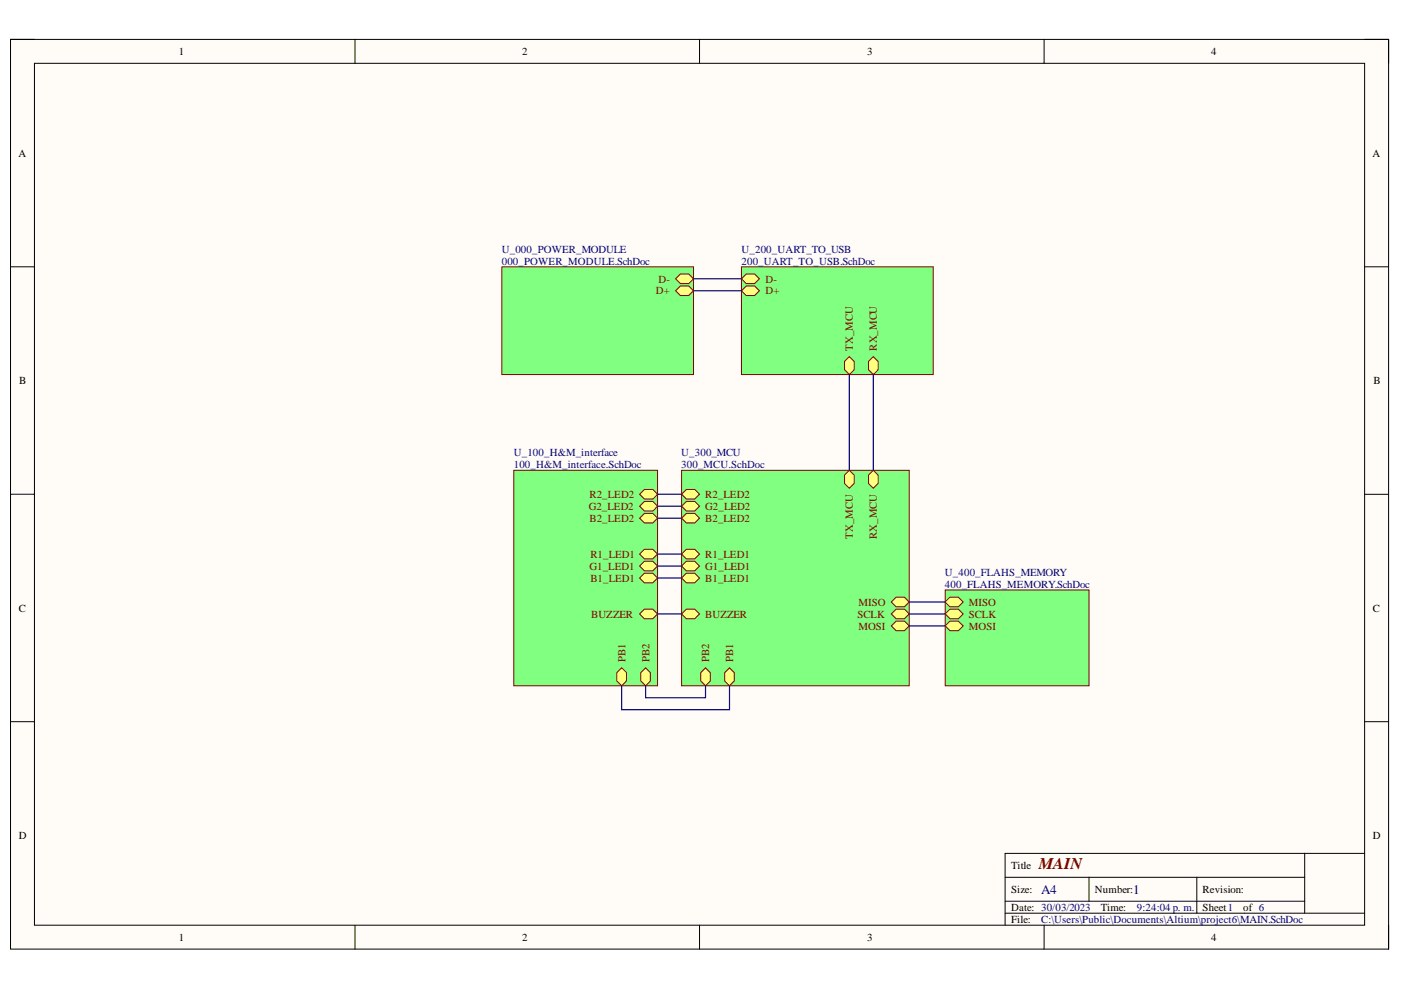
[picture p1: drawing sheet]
<svg xmlns="http://www.w3.org/2000/svg" width="297mm" height="210mm" viewBox="0 0 297 210" stroke-linecap="round" stroke-linejoin="round" font-family="sans-serif">
<path d="M2.2 8.4h292.2v192.8h-292.2z" fill-rule="evenodd" fill="#fffcf8"/>
<path d="M2.2 8.4h292.2v192.8h-292.2z" fill="none" stroke="#000" stroke-width=".21"/>
<path d="M7.3 13.4h282v182.8h-282z" fill-rule="evenodd" fill="#fffcf8"/>
<g fill="none" stroke="#000" stroke-width=".21">
<path d="M2.2 8.3h5.1M7.3 13.4h282v182.8h-282zM75.3 8.3v5.1M148.3 8.3v5.1M221.4 8.4v5M289.3 8.4h5.1v5M2.2 56.6h5.1M289.3 56.6h5.1M2.2 104.8h5.1M289.3 104.8h5.1M2.2 153h5.1M289.3 153h5.1"/>
<path d="M75.3 196.2v5M148.3 196.2v5M213.1 186h63.5M213.1 193.6h76.2M213.1 191.1h63.5M221.4 196.2v5M230.9 186v5.1M253.8 186v7.6M276.6 180.9v12.7M289.3 180.9h-76.2v15.3M294.4 196.2v5"/>
</g>
<path d="M106.4 56.6h40.6v22.8h-40.6z" fill-rule="evenodd" fill="#80ff80"/>
<path d="M106.4 56.6h40.6v22.8h-40.6z" fill="none" stroke="#800000" stroke-width=".21"/>
<path d="M143.2 59.1l1.1-1h1.7l1 1-1 1h-1.7z" fill-rule="evenodd" fill="#ffff80"/>
<path d="M143.2 59.1l1.1-1h1.7l1 1-1 1h-1.7z" fill="none" stroke="#800000" stroke-width=".21"/>
<path d="M143.2 61.6l1.1-1h1.7l1 1-1 1.1h-1.7z" fill-rule="evenodd" fill="#ffff80"/>
<path d="M143.2 61.6l1.1-1h1.7l1 1-1 1.1h-1.7z" fill="none" stroke="#800000" stroke-width=".21"/>
<path d="M157.2 56.6h40.7v22.8h-40.7z" fill-rule="evenodd" fill="#80ff80"/>
<path d="M157.2 56.6h40.7v22.8h-40.7z" fill="none" stroke="#800000" stroke-width=".21"/>
<path d="M157.2 59.1l1-1h1.8l1 1-1 1h-1.8z" fill-rule="evenodd" fill="#ffff80"/>
<path d="M157.2 59.1l1-1h1.8l1 1-1 1h-1.8z" fill="none" stroke="#800000" stroke-width=".21"/>
<path d="M157.2 61.6l1-1h1.8l1 1-1 1.1h-1.8z" fill-rule="evenodd" fill="#ffff80"/>
<path d="M157.2 61.6l1-1h1.8l1 1-1 1.1h-1.8z" fill="none" stroke="#800000" stroke-width=".21"/>
<path d="M179.1 76.6l1-1 1 1v1.8l-1 1-1-1z" fill-rule="evenodd" fill="#ffff80"/>
<path d="M179.1 76.6l1-1 1 1v1.8l-1 1-1-1z" fill="none" stroke="#800000" stroke-width=".21"/>
<path d="M184.1 76.6l1.1-1 1 1v1.8l-1 1-1.1-1z" fill-rule="evenodd" fill="#ffff80"/>
<path d="M184.1 76.6l1.1-1 1 1v1.8l-1 1-1.1-1z" fill="none" stroke="#800000" stroke-width=".21"/>
<path d="M108.9 99.7h30.5v45.7h-30.5z" fill-rule="evenodd" fill="#80ff80"/>
<path d="M108.9 99.7h30.5v45.7h-30.5z" fill="none" stroke="#800000" stroke-width=".21"/>
<path d="M130.8 142.6l1-1 1 1v1.8l-1 1-1-1z" fill-rule="evenodd" fill="#ffff80"/>
<path d="M130.8 142.6l1-1 1 1v1.8l-1 1-1-1z" fill="none" stroke="#800000" stroke-width=".21"/>
<path d="M135.9 142.6l1-1 1 1v1.8l-1 1-1-1z" fill-rule="evenodd" fill="#ffff80"/>
<path d="M135.9 142.6l1-1 1 1v1.8l-1 1-1-1z" fill="none" stroke="#800000" stroke-width=".21"/>
<path d="M135.6 109.9l1-1h1.8l1 1-1 1h-1.8z" fill-rule="evenodd" fill="#ffff80"/>
<path d="M135.6 109.9l1-1h1.8l1 1-1 1h-1.8z" fill="none" stroke="#800000" stroke-width=".21"/>
<path d="M135.6 107.3l1-1h1.8l1 1-1 1h-1.8z" fill-rule="evenodd" fill="#ffff80"/>
<path d="M135.6 107.3l1-1h1.8l1 1-1 1h-1.8z" fill="none" stroke="#800000" stroke-width=".21"/>
<path d="M135.6 104.8l1-1h1.8l1 1-1 1h-1.8z" fill-rule="evenodd" fill="#ffff80"/>
<path d="M135.6 104.8l1-1h1.8l1 1-1 1h-1.8z" fill="none" stroke="#800000" stroke-width=".21"/>
<path d="M135.6 120l1-1h1.8l1 1-1 1h-1.8z" fill-rule="evenodd" fill="#ffff80"/>
<path d="M135.6 120l1-1h1.8l1 1-1 1h-1.8z" fill="none" stroke="#800000" stroke-width=".21"/>
<path d="M135.6 122.6l1-1.1h1.8l1 1.1-1 1h-1.8z" fill-rule="evenodd" fill="#ffff80"/>
<path d="M135.6 122.6l1-1.1h1.8l1 1.1-1 1h-1.8z" fill="none" stroke="#800000" stroke-width=".21"/>
<path d="M135.6 117.5l1-1h1.8l1 1-1 1h-1.8z" fill-rule="evenodd" fill="#ffff80"/>
<path d="M135.6 117.5l1-1h1.8l1 1-1 1h-1.8z" fill="none" stroke="#800000" stroke-width=".21"/>
<path d="M135.6 130.2l1-1h1.8l1 1-1 1h-1.8z" fill-rule="evenodd" fill="#ffff80"/>
<path d="M135.6 130.2l1-1h1.8l1 1-1 1h-1.8z" fill="none" stroke="#800000" stroke-width=".21"/>
<path d="M200.4 125.1h30.5v20.3h-30.5z" fill-rule="evenodd" fill="#80ff80"/>
<path d="M200.4 125.1h30.5v20.3h-30.5z" fill="none" stroke="#800000" stroke-width=".21"/>
<path d="M201.4 126.6h1.8l1 1-1 1.1h-1.8l-1-1.1z" fill-rule="evenodd" fill="#ffff80"/>
<path d="M201.4 126.6h1.8l1 1-1 1.1h-1.8l-1-1.1z" fill="none" stroke="#800000" stroke-width=".21"/>
<path d="M200.4 130.2l1-1h1.8l1 1-1 1h-1.8z" fill-rule="evenodd" fill="#ffff80"/>
<path d="M200.4 130.2l1-1h1.8l1 1-1 1h-1.8z" fill="none" stroke="#800000" stroke-width=".21"/>
<path d="M200.4 132.7l1-1h1.8l1 1-1 1h-1.8z" fill-rule="evenodd" fill="#ffff80"/>
<path d="M200.4 132.7l1-1h1.8l1 1-1 1h-1.8z" fill="none" stroke="#800000" stroke-width=".21"/>
<path d="M144.5 99.7h48.3v45.7h-48.3z" fill-rule="evenodd" fill="#80ff80"/>
<path d="M144.5 99.7h48.3v45.7h-48.3z" fill="none" stroke="#800000" stroke-width=".21"/>
<path d="M189 130.2l1-1h1.8l1 1-1 1h-1.8z" fill-rule="evenodd" fill="#ffff80"/>
<path d="M189 130.2l1-1h1.8l1 1-1 1h-1.8z" fill="none" stroke="#800000" stroke-width=".21"/>
<path d="M190 126.6h1.8l1 1-1 1.1h-1.8l-1-1.1z" fill-rule="evenodd" fill="#ffff80"/>
<path d="M190 126.6h1.8l1 1-1 1.1h-1.8l-1-1.1z" fill="none" stroke="#800000" stroke-width=".21"/>
<path d="M189 132.7l1-1h1.8l1 1-1 1h-1.8z" fill-rule="evenodd" fill="#ffff80"/>
<path d="M189 132.7l1-1h1.8l1 1-1 1h-1.8z" fill="none" stroke="#800000" stroke-width=".21"/>
<path d="M153.6 142.6l1.1-1 1 1v1.8l-1 1-1.1-1z" fill-rule="evenodd" fill="#ffff80"/>
<path d="M153.6 142.6l1.1-1 1 1v1.8l-1 1-1.1-1z" fill="none" stroke="#800000" stroke-width=".21"/>
<path d="M144.5 109.9l1-1h1.8l1 1-1 1h-1.8z" fill-rule="evenodd" fill="#ffff80"/>
<path d="M144.5 109.9l1-1h1.8l1 1-1 1h-1.8z" fill="none" stroke="#800000" stroke-width=".21"/>
<path d="M179.1 100.7l1-1 1 1v1.8l-1 1-1-1z" fill-rule="evenodd" fill="#ffff80"/>
<path d="M179.1 100.7l1-1 1 1v1.8l-1 1-1-1z" fill="none" stroke="#800000" stroke-width=".21"/>
<path d="M184.1 100.7l1.1-1 1 1v1.8l-1 1-1.1-1z" fill-rule="evenodd" fill="#ffff80"/>
<path d="M184.1 100.7l1.1-1 1 1v1.8l-1 1-1.1-1z" fill="none" stroke="#800000" stroke-width=".21"/>
<path d="M144.5 117.5l1-1h1.8l1 1-1 1h-1.8z" fill-rule="evenodd" fill="#ffff80"/>
<path d="M144.5 117.5l1-1h1.8l1 1-1 1h-1.8z" fill="none" stroke="#800000" stroke-width=".21"/>
<path d="M144.5 107.3l1-1h1.8l1 1-1 1h-1.8z" fill-rule="evenodd" fill="#ffff80"/>
<path d="M144.5 107.3l1-1h1.8l1 1-1 1h-1.8z" fill="none" stroke="#800000" stroke-width=".21"/>
<path d="M145.5 103.8h1.8l1 1-1 1h-1.8l-1-1z" fill-rule="evenodd" fill="#ffff80"/>
<path d="M145.5 103.8h1.8l1 1-1 1h-1.8l-1-1z" fill="none" stroke="#800000" stroke-width=".21"/>
<path d="M145.5 119h1.8l1 1-1 1h-1.8l-1-1z" fill-rule="evenodd" fill="#ffff80"/>
<path d="M145.5 119h1.8l1 1-1 1h-1.8l-1-1z" fill="none" stroke="#800000" stroke-width=".21"/>
<path d="M144.5 122.6l1-1.1h1.8l1 1.1-1 1h-1.8z" fill-rule="evenodd" fill="#ffff80"/>
<path d="M144.5 122.6l1-1.1h1.8l1 1.1-1 1h-1.8z" fill="none" stroke="#800000" stroke-width=".21"/>
<path d="M148.6 142.6l1-1 1 1v1.8l-1 1-1-1z" fill-rule="evenodd" fill="#ffff80"/>
<path d="M148.6 142.6l1-1 1 1v1.8l-1 1-1-1z" fill="none" stroke="#800000" stroke-width=".21"/>
<path d="M144.5 130.2l1-1h1.8l1 1-1 1h-1.8z" fill-rule="evenodd" fill="#ffff80"/>
<path d="M144.5 130.2l1-1h1.8l1 1-1 1h-1.8z" fill="none" stroke="#800000" stroke-width=".21"/>
<g fill="none" stroke="#000080" stroke-width=".25">
<path d="M147 59.1h10.2M147 61.6h10.2M180.1 79.4v20.3M185.2 79.4v20.3M139.4 104.8h5.1M139.4 107.3h5.1M139.4 109.9h5.1M139.4 117.5h5.1M139.4 120h5.1M139.4 122.6h5.1M139.4 130.2h5.1M192.8 130.2h7.6"/>
<path d="M192.8 127.6h7.6M192.8 132.7h7.6M131.8 145.4v5.1h22.9v-5.1M136.9 145.4v2.5h12.7v-2.5"/>
</g>
<text font-size="3.5" fill="#800000" x="220.2" y="184.3">MAIN</text>
<g font-size="2.8" fill="#000080">
<text x="220.7" y="189.5">A4</text>
<text x="240.3" y="189.5">1</text>
</g>
<g font-size="2.3">
<text x="37.9" y="11.7">1</text>
<text x="110.7" y="11.7">2</text>
<text x="183.9" y="11.7">3</text>
<text x="256.8" y="11.7">4</text>
<text x="3.9" y="33.3">A</text>
<text x="291" y="33.3">A</text>
<text x="4.1" y="81.4">B</text>
<text x="291.2" y="81.4">B</text>
<text x="4" y="129.7">C</text>
<text x="291.1" y="129.7">C</text>
<text x="4" y="177.9">D</text>
<text x="291.1" y="177.9">D</text>
<text x="214.4" y="184.3">Title</text>
<text x="214.4" y="189.3">Size:</text>
<text x="232.1" y="189.3">Number:</text>
<text x="255" y="189.3">Revision:</text>
<text x="214.4" y="193.1">Date: 30/03/2023</text>
<text x="214.4" y="195.7">File:</text>
<text x="233.4" y="193.1">Time:</text>
<text x="255" y="193.1">Sheet1</text>
<text x="263.6" y="193.1">of 6</text>
<text x="37.9" y="199.5">1</text>
<text x="110.7" y="199.5">2</text>
<text x="183.9" y="199.5">3</text>
<text x="256.8" y="199.5">4</text>
</g>
<g font-size="2.3" fill="#000080">
<text x="106.4" y="53.6">U_000_POWER_MODULE</text>
<text x="157.2" y="53.6">U_200_UART_TO_USB</text>
<text x="106.4" y="56.1">000_POWER_MODULE.SchDoc</text>
<text x="157.2" y="56.1">200_UART_TO_USB.SchDoc</text>
<text x="108.9" y="96.7">U_100_H&amp;M_interface</text>
<text x="108.9" y="99.3">100_H&amp;M_interface.SchDoc</text>
<text x="144.4" y="96.7">U_300_MCU</text>
<text x="144.4" y="99.3">300_MCU.SchDoc</text>
<text x="200.3" y="122.1">U_400_FLAHS_MEMORY</text>
<text x="200.3" y="124.6">400_FLAHS_MEMORY.SchDoc</text>
<text x="220.7" y="195.7">C:\Users\Public\Documents\Altium\project6\MAIN.SchDoc</text>
<text x="241" y="193.1">9:24:04 p. m.</text>
</g>
<g font-size="2.3" fill="#800000">
<text x="139.6" y="59.9">D-</text>
<text x="162.3" y="59.9">D-</text>
<text x="139" y="62.4">D+</text>
<text x="162.3" y="62.4">D+</text>
<text x="180.8" y="74.3" transform="rotate(-90 180.8 74.3)">TX_MCU</text>
<text x="185.9" y="74.3" transform="rotate(-90 185.9 74.3)">RX_MCU</text>
<text x="125" y="105.6">R2_LED2</text>
<text x="149.5" y="105.6">R2_LED2</text>
<text x="124.8" y="108.1">G2_LED2</text>
<text x="125" y="110.7">B2_LED2</text>
<text x="149.5" y="110.7">B2_LED2</text>
<text x="149.5" y="108.1">G2_LED2</text>
<text x="125.2" y="118.3">R1_LED1</text>
<text x="149.5" y="118.3">R1_LED1</text>
<text x="180.8" y="114.2" transform="rotate(-90 180.8 114.2)">TX_MCU</text>
<text x="185.9" y="114.3" transform="rotate(-90 185.9 114.3)">RX_MCU</text>
<text x="125" y="120.8">G1_LED1</text>
<text x="125.2" y="123.3">B1_LED1</text>
<text x="149.5" y="120.8">G1_LED1</text>
<text x="149.5" y="123.3">B1_LED1</text>
<text x="125.3" y="130.9">BUZZER</text>
<text x="149.5" y="130.9">BUZZER</text>
<text x="181.8" y="130.9">SCLK</text>
<text x="182" y="128.4">MISO</text>
<text x="205.4" y="128.4">MISO</text>
<text x="205.4" y="130.9">SCLK</text>
<text x="182" y="133.5">MOSI</text>
<text x="205.4" y="133.5">MOSI</text>
<text x="132.6" y="140.3" transform="rotate(-90 132.6 140.3)">PB1</text>
<text x="137.7" y="140.3" transform="rotate(-90 137.7 140.3)">PB2</text>
<text x="150.4" y="140.3" transform="rotate(-90 150.4 140.3)">PB2</text>
<text x="155.4" y="140.3" transform="rotate(-90 155.4 140.3)">PB1</text>
</g>
</svg>
